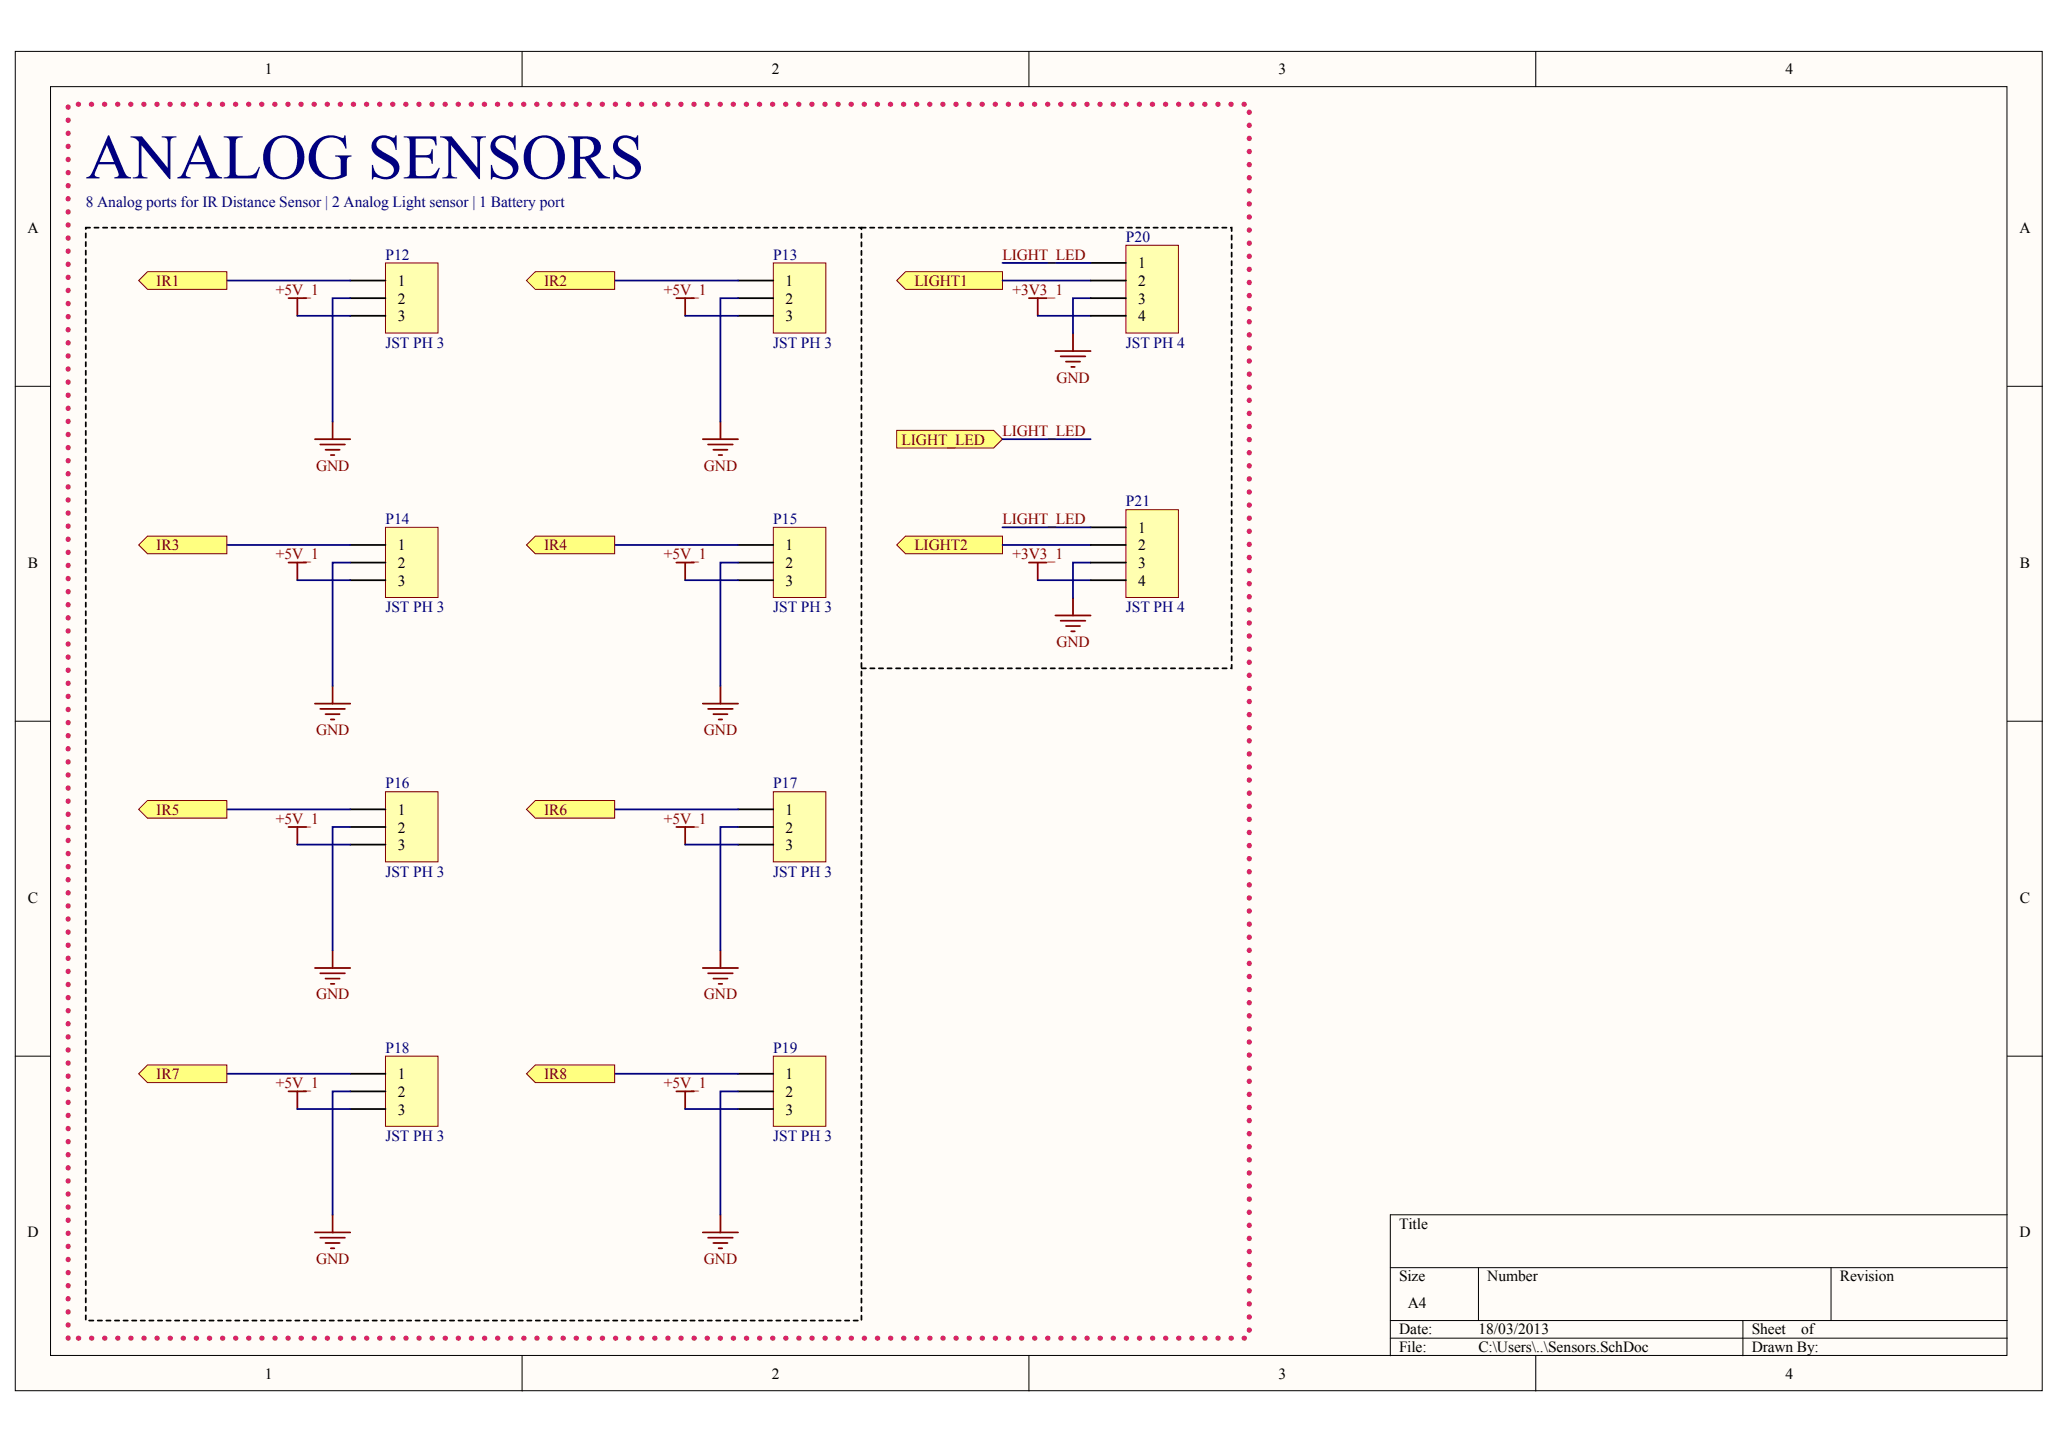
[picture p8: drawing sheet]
<svg xmlns="http://www.w3.org/2000/svg" width="291mm" height="204mm" viewBox="0 0 291 204" stroke-linecap="round" stroke-linejoin="round" font-family="sans-serif">
<g fill="#fffcf8" stroke="#000" stroke-width=".14">
<path d="M2.2 7.3h285.9v188.9h-285.9z"/>
<path d="M7.1 12.2h276v179.1h-276z"/>
</g>
<g fill="none" stroke="#000" stroke-width=".14">
<path d="M73.7 7.3v4.9M145.2 7.3v4.9M216.7 7.3v4.9M2.2 54.5h4.9M283.2 54.5h5M2.2 101.8h4.9M283.2 101.8h5M2.2 149h4.9M283.2 149h5M196.1 178.9h87.1M208.6 178.9v7.4M258.3 178.9v7.4"/>
<path d="M283.2 171.4h-87.1v19.9M73.7 191.3v5M145.2 191.3v5M196.1 186.3h87.1M196.1 188.8h87.1M216.7 191.3v5M245.9 186.3v5"/>
</g>
<path d="M9.6 188.8v-174.1h166.6v174.1h-166.6" fill="none" stroke="#da2467" stroke-width=".75" stroke-dasharray="0 1.8"/>
<path d="M54.4 37.1h7.4v9.9h-7.4z" fill="#ffffb0" stroke="#800000" stroke-width=".14"/>
<path d="M49.4 39.6h5M49.4 42.1h5M49.4 44.6h5" fill="none" stroke="#000" stroke-width=".25"/>
<path d="M40.7 42.1h2.5M41.9 42.1v2.5M46.9 59.5v2.5M44.4 62h5M45.2 62.7h3.5M45.9 63.5h2M46.7 64.2h.5" fill="none" stroke="#800000" stroke-width=".25"/>
<path d="M32 39.6h17.4M41.9 44.6h7.5M49.4 42.1h-2.5v17.4" fill="none" stroke="#000080" stroke-width=".25"/>
<path d="M20.8 38.3h11.2v2.5h-11.2l-1.2-1.2z" fill-rule="evenodd" fill="#ffff80" stroke="#800000" stroke-width=".14"/>
<path d="M148.9 49.5h5M149.6 50.3h3.5M150.4 51h2M151.1 51.8h.5M151.4 47.1v2.4" fill="none" stroke="#800000" stroke-width=".25"/>
<path d="M127.7 38.3h13.7v2.5h-13.7l-1.2-1.2z" fill-rule="evenodd" fill="#ffff80" stroke="#800000" stroke-width=".14"/>
<path d="M141.4 39.6h12.5M146.4 44.6h7.5M153.9 42.1h-2.5v5" fill="none" stroke="#000080" stroke-width=".25"/>
<path d="M145.2 42.1h2.4M146.4 42.1v2.5" fill="none" stroke="#800000" stroke-width=".25"/>
<path d="M109.1 37.1h7.4v9.9h-7.4z" fill="#ffffb0" stroke="#800000" stroke-width=".14"/>
<path d="M104.1 39.6h5M104.1 42.1h5M104.1 44.6h5" fill="none" stroke="#000" stroke-width=".25"/>
<path d="M95.4 42.1h2.5M96.7 42.1v2.5M101.6 59.5v2.5M99.1 62h5M99.9 62.7h3.5M100.6 63.5h2M101.4 64.2h.5" fill="none" stroke="#800000" stroke-width=".25"/>
<path d="M86.7 39.6h17.4M96.7 44.6h7.4M104.1 42.1h-2.5v17.4" fill="none" stroke="#000080" stroke-width=".25"/>
<path d="M75.5 38.3h11.2v2.5h-11.2l-1.2-1.2z" fill-rule="evenodd" fill="#ffff80" stroke="#800000" stroke-width=".14"/>
<path d="M54.4 74.4h7.4v9.9h-7.4z" fill="#ffffb0" stroke="#800000" stroke-width=".14"/>
<path d="M49.4 76.9h5M49.4 79.4h5M49.4 81.9h5" fill="none" stroke="#000" stroke-width=".25"/>
<path d="M40.7 79.4h2.5M41.9 79.4v2.5M44.4 99.3h5M46.9 96.8v2.5M45.2 100h3.5M45.9 100.8h2M46.7 101.5h.5" fill="none" stroke="#800000" stroke-width=".25"/>
<path d="M32 76.9h17.4M49.4 79.4h-2.5v17.4M41.9 81.9h7.5" fill="none" stroke="#000080" stroke-width=".25"/>
<path d="M20.8 75.7h11.2v2.4h-11.2l-1.2-1.2z" fill-rule="evenodd" fill="#ffff80" stroke="#800000" stroke-width=".14"/>
<path d="M109.1 74.4h7.4v9.9h-7.4z" fill="#ffffb0" stroke="#800000" stroke-width=".14"/>
<path d="M104.1 76.9h5M104.1 79.4h5M104.1 81.9h5" fill="none" stroke="#000" stroke-width=".25"/>
<path d="M95.4 79.4h2.5M96.7 79.4v2.5M99.1 99.3h5M101.6 96.8v2.5M99.9 100h3.5M100.6 100.8h2M101.4 101.5h.5" fill="none" stroke="#800000" stroke-width=".25"/>
<path d="M86.7 76.9h17.4M104.1 79.4h-2.5v17.4M96.7 81.9h7.4" fill="none" stroke="#000080" stroke-width=".25"/>
<path d="M75.5 75.7h11.2v2.4h-11.2l-1.2-1.2z" fill-rule="evenodd" fill="#ffff80" stroke="#800000" stroke-width=".14"/>
<path d="M54.4 111.7h7.4v9.9h-7.4z" fill="#ffffb0" stroke="#800000" stroke-width=".14"/>
<path d="M49.4 114.2h5M49.4 116.7h5M49.4 119.2h5" fill="none" stroke="#000" stroke-width=".25"/>
<path d="M40.7 116.7h2.5M41.9 116.7v2.5M44.4 136.6h5M45.2 137.3h3.5M45.9 138.1h2M46.7 138.8h.5M46.9 134.1v2.5" fill="none" stroke="#800000" stroke-width=".25"/>
<path d="M32 114.2h17.4M41.9 119.2h7.5M49.4 116.7h-2.5v17.4" fill="none" stroke="#000080" stroke-width=".25"/>
<path d="M20.8 113h11.2v2.5h-11.2l-1.2-1.3z" fill-rule="evenodd" fill="#ffff80" stroke="#800000" stroke-width=".14"/>
<path d="M109.1 111.7h7.4v9.9h-7.4z" fill="#ffffb0" stroke="#800000" stroke-width=".14"/>
<path d="M104.1 114.2h5M104.1 116.7h5M104.1 119.2h5" fill="none" stroke="#000" stroke-width=".25"/>
<path d="M95.4 116.7h2.5M96.7 116.7v2.5M99.1 136.6h5M99.9 137.3h3.5M100.6 138.1h2M101.4 138.8h.5M101.6 134.1v2.5" fill="none" stroke="#800000" stroke-width=".25"/>
<path d="M86.7 114.2h17.4M96.7 119.2h7.4M104.1 116.7h-2.5v17.4" fill="none" stroke="#000080" stroke-width=".25"/>
<path d="M75.5 113h11.2v2.5h-11.2l-1.2-1.3z" fill-rule="evenodd" fill="#ffff80" stroke="#800000" stroke-width=".14"/>
<path d="M54.4 149h7.4v9.9h-7.4z" fill="#ffffb0" stroke="#800000" stroke-width=".14"/>
<path d="M49.4 151.5h5M49.4 154h5M49.4 156.5h5" fill="none" stroke="#000" stroke-width=".25"/>
<path d="M40.7 154h2.5M41.9 154v2.5M44.4 173.9h5M45.2 174.7h3.5M45.9 175.4h2M46.7 176.1h.5M46.9 171.4v2.5" fill="none" stroke="#800000" stroke-width=".25"/>
<path d="M32 151.5h17.4M41.9 156.5h7.5M49.4 154h-2.5v17.4" fill="none" stroke="#000080" stroke-width=".25"/>
<path d="M20.8 150.3h11.2v2.5h-11.2l-1.2-1.3z" fill-rule="evenodd" fill="#ffff80" stroke="#800000" stroke-width=".14"/>
<path d="M109.1 149h7.4v9.9h-7.4z" fill="#ffffb0" stroke="#800000" stroke-width=".14"/>
<path d="M104.1 151.5h5M104.1 154h5M104.1 156.5h5" fill="none" stroke="#000" stroke-width=".25"/>
<path d="M95.4 154h2.5M96.7 154v2.5M99.1 173.9h5M99.9 174.7h3.5M100.6 175.4h2M101.4 176.1h.5M101.6 171.4v2.5" fill="none" stroke="#800000" stroke-width=".25"/>
<path d="M86.7 151.5h17.4M96.7 156.5h7.4M104.1 154h-2.5v17.4" fill="none" stroke="#000080" stroke-width=".25"/>
<path d="M75.5 150.3h11.2v2.5h-11.2l-1.2-1.3z" fill-rule="evenodd" fill="#ffff80" stroke="#800000" stroke-width=".14"/>
<path d="M12.1 32.1h109.4v154.2h-109.4v-154.2" fill="none" stroke="#000" stroke-width=".25" stroke-dasharray=".6 .6"/>
<path d="M148.9 86.8h5M149.6 87.6h3.5M150.4 88.3h2M151.1 89.1h.5M151.4 84.4v2.4" fill="none" stroke="#800000" stroke-width=".25"/>
<path d="M127.7 75.7h13.7v2.4h-13.7l-1.2-1.2z" fill-rule="evenodd" fill="#ffff80" stroke="#800000" stroke-width=".14"/>
<path d="M141.4 76.9h12.5M153.9 79.4h-2.5v5M146.4 81.9h7.5" fill="none" stroke="#000080" stroke-width=".25"/>
<path d="M145.2 79.4h2.4M146.4 79.4v2.5" fill="none" stroke="#800000" stroke-width=".25"/>
<path d="M121.5 32.1h52.3v62.2h-52.3" fill="none" stroke="#000" stroke-width=".25" stroke-dasharray=".6 .6"/>
<path d="M158.8 34.6h7.4v12.4h-7.4z" fill="#ffffb0" stroke="#800000" stroke-width=".14"/>
<path d="M153.9 37.1h4.9M153.9 39.6h4.9M153.9 42.1h4.9M153.9 44.6h4.9" fill="none" stroke="#000" stroke-width=".25"/>
<path d="M126.5 60.7h13.7l1.2 1.3-1.2 1.2h-13.7z" fill-rule="evenodd" fill="#ffff80" stroke="#800000" stroke-width=".14"/>
<path d="M141.4 37.1h12.5" fill="none" stroke="#000080" stroke-width=".25"/>
<path d="M158.8 71.9h7.4v12.4h-7.4z" fill="#ffffb0" stroke="#800000" stroke-width=".14"/>
<path d="M153.9 74.4h4.9M153.9 76.9h4.9M153.9 79.4h4.9M153.9 81.9h4.9" fill="none" stroke="#000" stroke-width=".25"/>
<path d="M141.4 74.4h12.5M141.4 62h12.5" fill="none" stroke="#000080" stroke-width=".25"/>
<text font-size="9" fill="#000080" x="12.1" y="25.2">ANALOG SENSORS</text>
<g font-size="2.2">
<text x="37.4" y="10.5">1</text>
<text x="108.9" y="10.5">2</text>
<text x="180.4" y="10.5">3</text>
<text x="251.9" y="10.5">4</text>
<text x="3.9" y="32.8">A</text>
<text x="284.9" y="32.8">A</text>
<text x="56.1" y="40.4">1</text>
<text x="110.8" y="40.4">1</text>
<text x="160.6" y="37.9">1</text>
<text x="160.6" y="40.4">2</text>
<text x="56.1" y="42.9">2</text>
<text x="56.1" y="45.3">3</text>
<text x="110.8" y="42.9">2</text>
<text x="110.8" y="45.3">3</text>
<text x="160.6" y="42.9">3</text>
<text x="160.6" y="45.3">4</text>
<text x="56.1" y="77.7">1</text>
<text x="110.8" y="77.7">1</text>
<text x="160.6" y="75.2">1</text>
<text x="160.6" y="77.7">2</text>
<text x="3.9" y="80.1">B</text>
<text x="56.1" y="80.2">2</text>
<text x="56.1" y="82.7">3</text>
<text x="110.8" y="80.2">2</text>
<text x="110.8" y="82.7">3</text>
<text x="160.6" y="80.2">3</text>
<text x="160.6" y="82.7">4</text>
<text x="285" y="80.1">B</text>
<text x="56.1" y="115">1</text>
<text x="56.1" y="117.5">2</text>
<text x="56.1" y="120">3</text>
<text x="110.8" y="115">1</text>
<text x="110.8" y="117.5">2</text>
<text x="110.8" y="120">3</text>
<text x="3.9" y="127.4">C</text>
<text x="285" y="127.4">C</text>
<text x="56.1" y="152.3">1</text>
<text x="56.1" y="154.8">2</text>
<text x="110.8" y="152.3">1</text>
<text x="110.8" y="154.8">2</text>
<text x="56.1" y="157.3">3</text>
<text x="110.8" y="157.3">3</text>
<text x="197.4" y="173.4">Title</text>
<text x="3.9" y="174.6">D</text>
<text x="284.9" y="174.6">D</text>
<text x="197.4" y="180.8">Size</text>
<text x="198.6" y="184.6">A4</text>
<text x="209.8" y="180.8">Number</text>
<text x="259.6" y="180.8">Revision</text>
<text x="197.4" y="188.3">Date:</text>
<text x="197.4" y="190.8">File:</text>
<text x="208.6" y="188.3">18/03/2013</text>
<text x="208.6" y="190.8">C:\Users\..\Sensors.SchDoc</text>
<text x="247.1" y="188.3">Sheet</text>
<text x="247.1" y="190.8">Drawn By:</text>
<text x="254.1" y="188.3">of</text>
<text x="37.4" y="194.6">1</text>
<text x="108.9" y="194.6">2</text>
<text x="180.4" y="194.6">3</text>
<text x="251.9" y="194.6">4</text>
</g>
<g font-size="2.2" fill="#000080">
<text x="12.1" y="29.2">8 Analog ports for IR Distance Sensor | 2 Analog Light sensor | 1 Battery port</text>
<text x="158.8" y="34.2">P20</text>
<text x="54.4" y="36.6">P12</text>
<text x="109.1" y="36.6">P13</text>
<text x="54.4" y="49.1">JST PH 3</text>
<text x="109.1" y="49.1">JST PH 3</text>
<text x="158.8" y="49.1">JST PH 4</text>
<text x="158.8" y="71.5">P21</text>
<text x="54.4" y="73.9">P14</text>
<text x="109.1" y="73.9">P15</text>
<text x="54.4" y="86.4">JST PH 3</text>
<text x="109.1" y="86.4">JST PH 3</text>
<text x="158.8" y="86.4">JST PH 4</text>
<text x="54.4" y="111.3">P16</text>
<text x="109.1" y="111.3">P17</text>
<text x="54.4" y="123.7">JST PH 3</text>
<text x="109.1" y="123.7">JST PH 3</text>
<text x="54.4" y="148.6">P18</text>
<text x="109.1" y="148.6">P19</text>
<text x="54.4" y="161">JST PH 3</text>
<text x="109.1" y="161">JST PH 3</text>
</g>
<g font-size="2.2" fill="#800000">
<text x="22.1" y="40.4">IR1</text>
<text x="38.9" y="41.6">+5V_1</text>
<text x="76.8" y="40.4">IR2</text>
<text x="93.7" y="41.6">+5V_1</text>
<text x="129" y="40.4">LIGHT1</text>
<text x="141.4" y="36.6">LIGHT_LED</text>
<text x="142.8" y="41.6">+3V3_1</text>
<text x="149" y="54">GND</text>
<text x="127.2" y="62.8">LIGHT_LED</text>
<text x="141.4" y="61.5">LIGHT_LED</text>
<text x="44.6" y="66.4">GND</text>
<text x="99.3" y="66.4">GND</text>
<text x="22.1" y="77.7">IR3</text>
<text x="76.8" y="77.7">IR4</text>
<text x="129" y="77.7">LIGHT2</text>
<text x="141.4" y="73.9">LIGHT_LED</text>
<text x="38.9" y="78.9">+5V_1</text>
<text x="93.7" y="78.9">+5V_1</text>
<text x="142.8" y="78.9">+3V3_1</text>
<text x="149" y="91.3">GND</text>
<text x="44.6" y="103.7">GND</text>
<text x="99.3" y="103.7">GND</text>
<text x="22.1" y="115">IR5</text>
<text x="38.9" y="116.2">+5V_1</text>
<text x="76.8" y="115">IR6</text>
<text x="93.7" y="116.2">+5V_1</text>
<text x="44.6" y="141">GND</text>
<text x="99.3" y="141">GND</text>
<text x="22.1" y="152.3">IR7</text>
<text x="38.9" y="153.5">+5V_1</text>
<text x="76.8" y="152.3">IR8</text>
<text x="93.7" y="153.5">+5V_1</text>
<text x="44.6" y="178.3">GND</text>
<text x="99.3" y="178.3">GND</text>
</g>
</svg>
